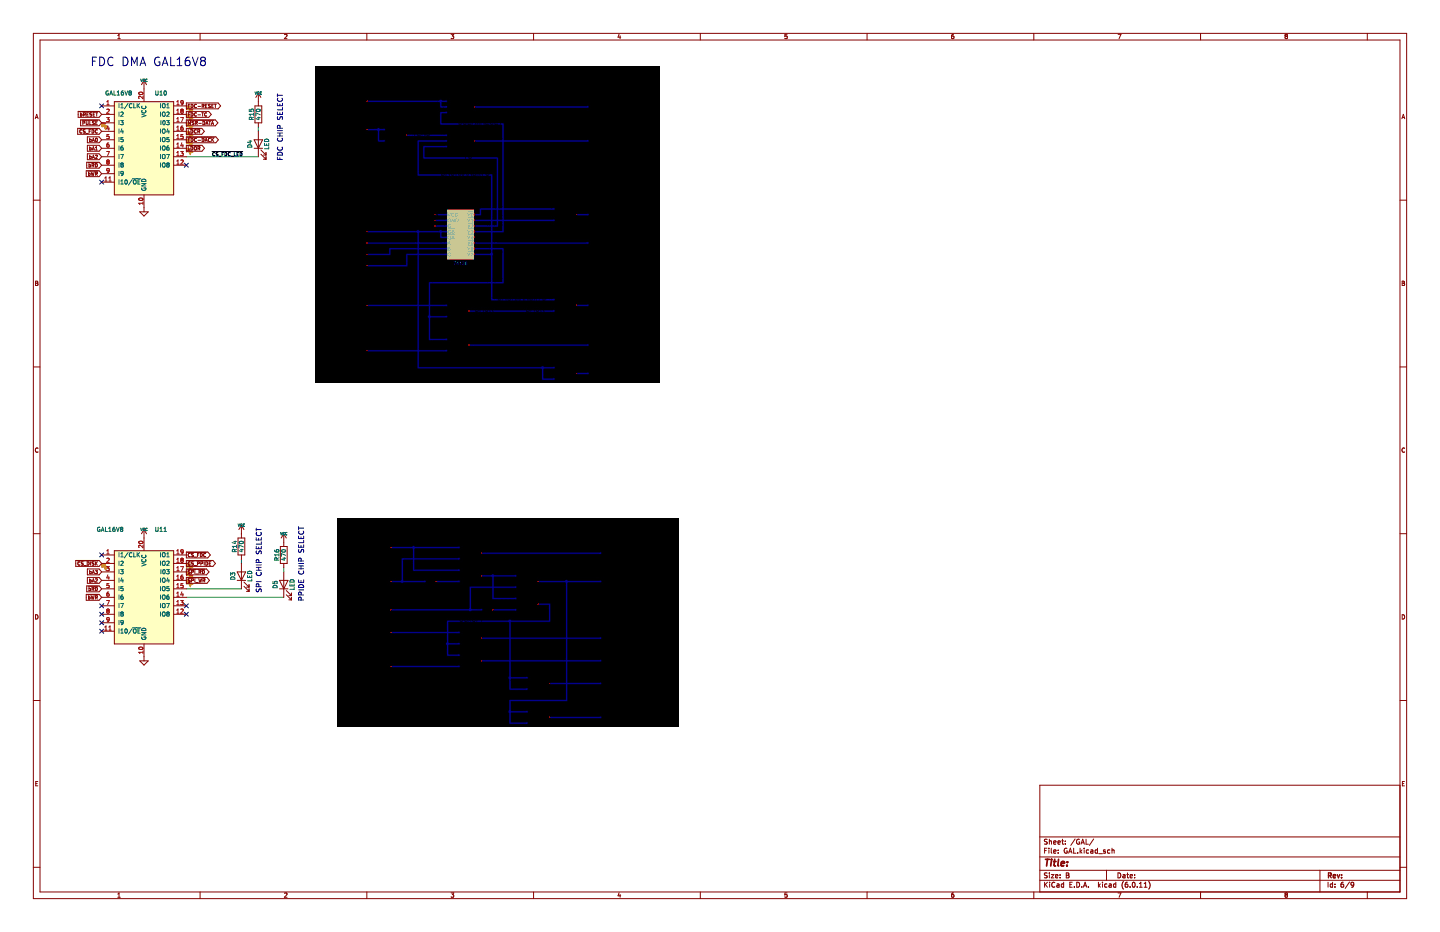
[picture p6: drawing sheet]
(kicad_sch (version 20211123) (generator eeschema)

 (paper "B")

 (lib_symbols
  (symbol "Device:LED" (pin_numbers hide) (pin_names (offset 1.016) hide) (in_bom yes) (on_board yes)
   (property "Reference" "D" (id 0) (at 0 2.54 0) (effects (font (size 1.27 1.27))))
   (property "Value" "LED" (id 1) (at 0 -2.54 0) (effects (font (size 1.27 1.27))))
   (property "Footprint" "" (id 2) (at 0 0 0) (effects (font (size 1.27 1.27)) hide))
   (property "Datasheet" "~" (id 3) (at 0 0 0) (effects (font (size 1.27 1.27)) hide))
   (symbol "LED_0_1"
    (polyline (pts (xy -1.27 -1.27) (xy -1.27 1.27)) (stroke (width 0.254) (type default) (color 0 0 0 0)) (fill (type none)))
    (polyline (pts (xy -1.27 0) (xy 1.27 0)) (stroke (width 0) (type default) (color 0 0 0 0)) (fill (type none)))
    (polyline (pts (xy 1.27 -1.27) (xy 1.27 1.27) (xy -1.27 0) (xy 1.27 -1.27)) (stroke (width 0.254) (type default) (color 0 0 0 0)) (fill (type none)))
    (polyline (pts (xy -3.048 -0.762) (xy -4.572 -2.286) (xy -3.81 -2.286) (xy -4.572 -2.286) (xy -4.572 -1.524)) (stroke (width 0) (type default) (color 0 0 0 0)) (fill (type none)))
    (polyline (pts (xy -1.778 -0.762) (xy -3.302 -2.286) (xy -2.54 -2.286) (xy -3.302 -2.286) (xy -3.302 -1.524)) (stroke (width 0) (type default) (color 0 0 0 0)) (fill (type none))))
   (symbol "LED_1_1"
    (pin passive line (at -3.81 0 0) (length 2.54) (name "K" (effects (font (size 1.27 1.27)))) (number "1" (effects (font (size 1.27 1.27)))))
    (pin passive line (at 3.81 0 180) (length 2.54) (name "A" (effects (font (size 1.27 1.27)))) (number "2" (effects (font (size 1.27 1.27)))))))
  (symbol "Device:R" (pin_numbers hide) (pin_names (offset 0)) (in_bom yes) (on_board yes)
   (property "Reference" "R" (id 0) (at 2.032 0 90) (effects (font (size 1.27 1.27))))
   (property "Value" "R" (id 1) (at 0 0 90) (effects (font (size 1.27 1.27))))
   (property "Footprint" "" (id 2) (at -1.778 0 90) (effects (font (size 1.27 1.27)) hide))
   (property "Datasheet" "~" (id 3) (at 0 0 0) (effects (font (size 1.27 1.27)) hide))
   (symbol "R_0_1"
    (rectangle (start -1.016 -2.54) (end 1.016 2.54) (stroke (width 0.254) (type default) (color 0 0 0 0)) (fill (type none))))
   (symbol "R_1_1"
    (pin passive line (at 0 3.81 270) (length 1.27) (name "~" (effects (font (size 1.27 1.27)))) (number "1" (effects (font (size 1.27 1.27)))))
    (pin passive line (at 0 -3.81 90) (length 1.27) (name "~" (effects (font (size 1.27 1.27)))) (number "2" (effects (font (size 1.27 1.27)))))))
  (symbol "Logic_Programmable:GAL16V8" (pin_names (offset 1.016)) (in_bom yes) (on_board yes)
   (property "Reference" "U" (id 0) (at -8.89 16.51 0) (effects (font (size 1.27 1.27)) (justify left)))
   (property "Value" "GAL16V8" (id 1) (at 1.27 16.51 0) (effects (font (size 1.27 1.27)) (justify left)))
   (property "Footprint" "" (id 2) (at 0 0 0) (effects (font (size 1.27 1.27)) hide))
   (property "Datasheet" "" (id 3) (at 0 0 0) (effects (font (size 1.27 1.27)) hide))
   (symbol "GAL16V8_0_0"
    (pin power_in line (at 0 -17.78 90) (length 3.81) (name "GND" (effects (font (size 1.27 1.27)))) (number "10" (effects (font (size 1.27 1.27)))))
    (pin power_in line (at 0 17.78 270) (length 3.81) (name "VCC" (effects (font (size 1.27 1.27)))) (number "20" (effects (font (size 1.27 1.27))))))
   (symbol "GAL16V8_0_1"
    (rectangle (start -8.89 13.97) (end 8.89 -13.97) (stroke (width 0.254) (type default) (color 0 0 0 0)) (fill (type background))))
   (symbol "GAL16V8_1_1"
    (pin input line (at -12.7 12.7 0) (length 3.81) (name "I1/CLK" (effects (font (size 1.27 1.27)))) (number "1" (effects (font (size 1.27 1.27)))))
    (pin input line (at -12.7 -10.16 0) (length 3.81) (name "I10/~{OE}" (effects (font (size 1.27 1.27)))) (number "11" (effects (font (size 1.27 1.27)))))
    (pin tri_state line (at 12.7 -5.08 180) (length 3.81) (name "IO8" (effects (font (size 1.27 1.27)))) (number "12" (effects (font (size 1.27 1.27)))))
    (pin tri_state line (at 12.7 -2.54 180) (length 3.81) (name "IO7" (effects (font (size 1.27 1.27)))) (number "13" (effects (font (size 1.27 1.27)))))
    (pin tri_state line (at 12.7 0 180) (length 3.81) (name "IO6" (effects (font (size 1.27 1.27)))) (number "14" (effects (font (size 1.27 1.27)))))
    (pin tri_state line (at 12.7 2.54 180) (length 3.81) (name "IO5" (effects (font (size 1.27 1.27)))) (number "15" (effects (font (size 1.27 1.27)))))
    (pin tri_state line (at 12.7 5.08 180) (length 3.81) (name "IO4" (effects (font (size 1.27 1.27)))) (number "16" (effects (font (size 1.27 1.27)))))
    (pin tri_state line (at 12.7 7.62 180) (length 3.81) (name "I03" (effects (font (size 1.27 1.27)))) (number "17" (effects (font (size 1.27 1.27)))))
    (pin tri_state line (at 12.7 10.16 180) (length 3.81) (name "IO2" (effects (font (size 1.27 1.27)))) (number "18" (effects (font (size 1.27 1.27)))))
    (pin tri_state line (at 12.7 12.7 180) (length 3.81) (name "IO1" (effects (font (size 1.27 1.27)))) (number "19" (effects (font (size 1.27 1.27)))))
    (pin input line (at -12.7 10.16 0) (length 3.81) (name "I2" (effects (font (size 1.27 1.27)))) (number "2" (effects (font (size 1.27 1.27)))))
    (pin input line (at -12.7 7.62 0) (length 3.81) (name "I3" (effects (font (size 1.27 1.27)))) (number "3" (effects (font (size 1.27 1.27)))))
    (pin input line (at -12.7 5.08 0) (length 3.81) (name "I4" (effects (font (size 1.27 1.27)))) (number "4" (effects (font (size 1.27 1.27)))))
    (pin input line (at -12.7 2.54 0) (length 3.81) (name "I5" (effects (font (size 1.27 1.27)))) (number "5" (effects (font (size 1.27 1.27)))))
    (pin input line (at -12.7 0 0) (length 3.81) (name "I6" (effects (font (size 1.27 1.27)))) (number "6" (effects (font (size 1.27 1.27)))))
    (pin input line (at -12.7 -2.54 0) (length 3.81) (name "I7" (effects (font (size 1.27 1.27)))) (number "7" (effects (font (size 1.27 1.27)))))
    (pin input line (at -12.7 -5.08 0) (length 3.81) (name "I8" (effects (font (size 1.27 1.27)))) (number "8" (effects (font (size 1.27 1.27)))))
    (pin input line (at -12.7 -7.62 0) (length 3.81) (name "I9" (effects (font (size 1.27 1.27)))) (number "9" (effects (font (size 1.27 1.27)))))))
  (symbol "power:GND" (power) (pin_names (offset 0)) (in_bom yes) (on_board yes)
   (property "Reference" "#PWR" (id 0) (at 0 -6.35 0) (effects (font (size 1.27 1.27)) hide))
   (property "Value" "GND" (id 1) (at 0 -3.81 0) (effects (font (size 1.27 1.27))))
   (property "Footprint" "" (id 2) (at 0 0 0) (effects (font (size 1.27 1.27)) hide))
   (property "Datasheet" "" (id 3) (at 0 0 0) (effects (font (size 1.27 1.27)) hide))
   (symbol "GND_0_1"
    (polyline (pts (xy 0 0) (xy 0 -1.27) (xy 1.27 -1.27) (xy 0 -2.54) (xy -1.27 -1.27) (xy 0 -1.27)) (stroke (width 0) (type default) (color 0 0 0 0)) (fill (type none))))
   (symbol "GND_1_1"
    (pin power_in line (at 0 0 270) (length 0) hide (name "GND" (effects (font (size 1.27 1.27)))) (number "1" (effects (font (size 1.27 1.27)))))))
  (symbol "power:VCC" (power) (pin_names (offset 0)) (in_bom yes) (on_board yes)
   (property "Reference" "#PWR" (id 0) (at 0 -3.81 0) (effects (font (size 1.27 1.27)) hide))
   (property "Value" "VCC" (id 1) (at 0 3.81 0) (effects (font (size 1.27 1.27))))
   (property "Footprint" "" (id 2) (at 0 0 0) (effects (font (size 1.27 1.27)) hide))
   (property "Datasheet" "" (id 3) (at 0 0 0) (effects (font (size 1.27 1.27)) hide))
   (symbol "VCC_0_1"
    (polyline (pts (xy -0.762 1.27) (xy 0 2.54)) (stroke (width 0) (type default) (color 0 0 0 0)) (fill (type none)))
    (polyline (pts (xy 0 0) (xy 0 2.54)) (stroke (width 0) (type default) (color 0 0 0 0)) (fill (type none)))
    (polyline (pts (xy 0 2.54) (xy 0.762 1.27)) (stroke (width 0) (type default) (color 0 0 0 0)) (fill (type none))))
   (symbol "VCC_1_1"
    (pin power_in line (at 0 0 90) (length 0) hide (name "VCC" (effects (font (size 1.27 1.27)))) (number "1" (effects (font (size 1.27 1.27))))))))


 (no_connect (at 55.88 181.61))
 (no_connect (at 30.48 54.61))
 (no_connect (at 30.48 31.75))
 (no_connect (at 55.88 184.15))
 (no_connect (at 30.48 189.23))
 (no_connect (at 30.48 184.15))
 (no_connect (at 30.48 186.69))
 (no_connect (at 30.48 181.61))
 (no_connect (at 55.88 49.53))
 (no_connect (at 30.48 166.37))

 (wire (pts (xy 55.88 176.53) (xy 72.39 176.53)) (stroke (width 0) (type default) (color 0 0 0 0)))
 (wire (pts (xy 85.09 171.45) (xy 85.09 170.18)) (stroke (width 0) (type default) (color 0 0 0 0)))
 (wire (pts (xy 55.88 46.99) (xy 77.47 46.99)) (stroke (width 0) (type default) (color 0 0 0 0)))
 (wire (pts (xy 72.39 168.91) (xy 72.39 167.64)) (stroke (width 0) (type default) (color 0 0 0 0)))
 (wire (pts (xy 77.47 39.37) (xy 77.47 38.1)) (stroke (width 0) (type default) (color 0 0 0 0)))
 (wire (pts (xy 55.88 179.07) (xy 85.09 179.07)) (stroke (width 0) (type default) (color 0 0 0 0)))

 (image (at 152.4 186.69)
  (data))
 (image (at 146.05 67.31)
  (data))

 (text "PPIDE CHIP SELECT" (at 91.44 180.34 90) (effects (font (size 1.524 1.524)) (justify left bottom)))
 (text "FDC DMA GAL16V8" (at 62.23 20.32 180) (effects (font (size 2.54 2.54)) (justify right bottom)))
 (text "SPI CHIP SELECT" (at 78.74 177.8 90) (effects (font (size 1.524 1.524)) (justify left bottom)))
 (text "FDC CHIP SELECT" (at 85.09 48.26 90) (effects (font (size 1.524 1.524)) (justify left bottom)))

 (label "~{CS_FDC_LED}" (at 63.5 46.99 0) (effects (font (size 1.016 1.016)) (justify left bottom)))

 (global_label "~{CS_DISK}" (shape input) (at 30.48 168.91 180) (fields_autoplaced) (effects (font (size 1.016 1.016)) (justify right))
  (property "Intersheet References" "${INTERSHEET_REFS}" (id 0) (at 22.3796 168.8465 0) (effects (font (size 1.016 1.016)) (justify right) hide)))
 (global_label "~{bRESET}" (shape input) (at 30.48 34.29 180) (fields_autoplaced) (effects (font (size 1.016 1.016)) (justify right))
  (property "Intersheet References" "${INTERSHEET_REFS}" (id 0) (at 23.1053 34.2265 0) (effects (font (size 1.016 1.016)) (justify right) hide)))
 (global_label "FDC-TC" (shape output) (at 55.88 34.29 0) (fields_autoplaced) (effects (font (size 1.016 1.016)) (justify left))
  (property "Intersheet References" "${INTERSHEET_REFS}" (id 0) (at 63.6902 34.2265 0) (effects (font (size 1.016 1.016)) (justify left) hide)))
 (global_label "bA1" (shape input) (at 30.48 44.45 180) (fields_autoplaced) (effects (font (size 1.016 1.016)) (justify right))
  (property "Intersheet References" "${INTERSHEET_REFS}" (id 0) (at 25.863 44.3865 0) (effects (font (size 1.016 1.016)) (justify right) hide)))
 (global_label "~{bWR}" (shape input) (at 30.48 52.07 180) (fields_autoplaced) (effects (font (size 1.016 1.016)) (justify right))
  (property "Intersheet References" "${INTERSHEET_REFS}" (id 0) (at 25.5243 52.0065 0) (effects (font (size 1.016 1.016)) (justify right) hide)))
 (global_label "~{LDOR}" (shape output) (at 55.88 44.45 0) (fields_autoplaced) (effects (font (size 1.016 1.016)) (justify left))
  (property "Intersheet References" "${INTERSHEET_REFS}" (id 0) (at 61.6582 44.3865 0) (effects (font (size 1.016 1.016)) (justify left) hide)))
 (global_label "bA2" (shape input) (at 30.48 173.99 180) (fields_autoplaced) (effects (font (size 1.016 1.016)) (justify right))
  (property "Intersheet References" "${INTERSHEET_REFS}" (id 0) (at 25.863 173.9265 0) (effects (font (size 1.016 1.016)) (justify right) hide)))
 (global_label "~{SPI_WR}" (shape output) (at 55.88 173.99 0) (fields_autoplaced) (effects (font (size 1.016 1.016)) (justify left))
  (property "Intersheet References" "${INTERSHEET_REFS}" (id 0) (at 63.158 173.9265 0) (effects (font (size 1.016 1.016)) (justify left) hide)))
 (global_label "~{bRD}" (shape input) (at 30.48 49.53 180) (fields_autoplaced) (effects (font (size 1.016 1.016)) (justify right))
  (property "Intersheet References" "${INTERSHEET_REFS}" (id 0) (at 25.6695 49.4665 0) (effects (font (size 1.016 1.016)) (justify right) hide)))
 (global_label "~{CS_FDC}" (shape output) (at 55.88 166.37 0) (fields_autoplaced) (effects (font (size 1.016 1.016)) (justify left))
  (property "Intersheet References" "${INTERSHEET_REFS}" (id 0) (at 63.3999 166.3065 0) (effects (font (size 1.016 1.016)) (justify left) hide)))
 (global_label "~{PULSE}" (shape input) (at 30.48 36.83 180) (fields_autoplaced) (effects (font (size 1.016 1.016)) (justify right))
  (property "Intersheet References" "${INTERSHEET_REFS}" (id 0) (at 23.831 36.8935 0) (effects (font (size 1.016 1.016)) (justify right) hide)))
 (global_label "~{bWR}" (shape input) (at 30.48 179.07 180) (fields_autoplaced) (effects (font (size 1.016 1.016)) (justify right))
  (property "Intersheet References" "${INTERSHEET_REFS}" (id 0) (at 25.5243 179.0065 0) (effects (font (size 1.016 1.016)) (justify right) hide)))
 (global_label "~{bRD}" (shape input) (at 30.48 176.53 180) (fields_autoplaced) (effects (font (size 1.016 1.016)) (justify right))
  (property "Intersheet References" "${INTERSHEET_REFS}" (id 0) (at 25.6695 176.4665 0) (effects (font (size 1.016 1.016)) (justify right) hide)))
 (global_label "FDC-RESET" (shape output) (at 55.88 31.75 0) (fields_autoplaced) (effects (font (size 1.016 1.016)) (justify left))
  (property "Intersheet References" "${INTERSHEET_REFS}" (id 0) (at 66.4963 31.6865 0) (effects (font (size 1.016 1.016)) (justify left) hide)))
 (global_label "~{LDCR}" (shape output) (at 55.88 39.37 0) (fields_autoplaced) (effects (font (size 1.016 1.016)) (justify left))
  (property "Intersheet References" "${INTERSHEET_REFS}" (id 0) (at 61.6098 39.3065 0) (effects (font (size 1.016 1.016)) (justify left) hide)))
 (global_label "bA0" (shape input) (at 30.48 41.91 180) (fields_autoplaced) (effects (font (size 1.016 1.016)) (justify right))
  (property "Intersheet References" "${INTERSHEET_REFS}" (id 0) (at 25.863 41.8465 0) (effects (font (size 1.016 1.016)) (justify right) hide)))
 (global_label "~{CS_PPIDE}" (shape output) (at 55.88 168.91 0) (fields_autoplaced) (effects (font (size 1.016 1.016)) (justify left))
  (property "Intersheet References" "${INTERSHEET_REFS}" (id 0) (at 64.9481 168.8465 0) (effects (font (size 1.016 1.016)) (justify left) hide)))
 (global_label "bA3" (shape input) (at 30.48 171.45 180) (fields_autoplaced) (effects (font (size 1.016 1.016)) (justify right))
  (property "Intersheet References" "${INTERSHEET_REFS}" (id 0) (at 25.863 171.3865 0) (effects (font (size 1.016 1.016)) (justify right) hide)))
 (global_label "~{FDC-DACK}" (shape output) (at 55.88 41.91 0) (fields_autoplaced) (effects (font (size 1.016 1.016)) (justify left))
  (property "Intersheet References" "${INTERSHEET_REFS}" (id 0) (at 65.8189 41.8465 0) (effects (font (size 1.016 1.016)) (justify left) hide)))
 (global_label "~{SPI_RD}" (shape output) (at 55.88 171.45 0) (fields_autoplaced) (effects (font (size 1.016 1.016)) (justify left))
  (property "Intersheet References" "${INTERSHEET_REFS}" (id 0) (at 63.0128 171.3865 0) (effects (font (size 1.016 1.016)) (justify left) hide)))
 (global_label "~{MSR-DATA}" (shape output) (at 55.88 36.83 0) (fields_autoplaced) (effects (font (size 1.016 1.016)) (justify left))
  (property "Intersheet References" "${INTERSHEET_REFS}" (id 0) (at 65.6738 36.7665 0) (effects (font (size 1.016 1.016)) (justify left) hide)))
 (global_label "~{CS_FDC}" (shape input) (at 30.48 39.37 180) (fields_autoplaced) (effects (font (size 1.016 1.016)) (justify right))
  (property "Intersheet References" "${INTERSHEET_REFS}" (id 0) (at 22.9601 39.3065 0) (effects (font (size 1.016 1.016)) (justify right) hide)))
 (global_label "bA2" (shape input) (at 30.48 46.99 180) (fields_autoplaced) (effects (font (size 1.016 1.016)) (justify right))
  (property "Intersheet References" "${INTERSHEET_REFS}" (id 0) (at 25.863 46.9265 0) (effects (font (size 1.016 1.016)) (justify right) hide)))

 (symbol (lib_id "power:GND") (at 43.18 62.23 0) (unit 1) (in_bom yes) (on_board yes)
  (property "Reference" "#PWR029" (id 0) (at 43.18 62.23 0) (effects (font (size 0.762 0.762)) hide))
  (property "Value" "GND" (id 1) (at 43.18 64.008 0) (effects (font (size 0.762 0.762)) hide))
  (property "Footprint" "" (id 2) (at 43.18 62.23 0) (effects (font (size 1.27 1.27)) hide))
  (property "Datasheet" "" (id 3) (at 43.18 62.23 0) (effects (font (size 1.27 1.27)) hide)) (pin "1"))

 (symbol (lib_id "power:VCC") (at 77.47 30.48 0) (unit 1) (in_bom yes) (on_board yes)
  (property "Reference" "#PWR033" (id 0) (at 77.47 27.94 0) (effects (font (size 0.762 0.762)) hide))
  (property "Value" "VCC" (id 1) (at 77.47 27.94 0) (effects (font (size 0.762 0.762))))
  (property "Footprint" "" (id 2) (at 77.47 30.48 0) (effects (font (size 1.524 1.524)) hide))
  (property "Datasheet" "" (id 3) (at 77.47 30.48 0) (effects (font (size 1.524 1.524)) hide)) (pin "1"))

 (symbol (lib_id "Logic_Programmable:GAL16V8") (at 43.18 44.45 0) (unit 1) (in_bom yes) (on_board yes)
  (property "Reference" "U10" (id 0) (at 48.26 27.94 0))
  (property "Value" "GAL16V8" (id 1) (at 35.56 27.94 0))
  (property "Footprint" "Package_DIP:DIP-20_W7.62mm" (id 2) (at 43.18 44.45 0) (effects (font (size 1.27 1.27)) hide))
  (property "Datasheet" "" (id 3) (at 43.18 44.45 0) (effects (font (size 1.27 1.27)) hide)) (pin "10") (pin "20") (pin "1") (pin "11") (pin "12") (pin "13") (pin "14") (pin "15") (pin "16") (pin "17") (pin "18") (pin "19") (pin "2") (pin "3") (pin "4") (pin "5") (pin "6") (pin "7") (pin "8") (pin "9"))

 (symbol (lib_id "power:VCC") (at 85.09 162.56 0) (unit 1) (in_bom yes) (on_board yes)
  (property "Reference" "#PWR034" (id 0) (at 85.09 160.02 0) (effects (font (size 0.762 0.762)) hide))
  (property "Value" "VCC" (id 1) (at 85.09 160.02 0) (effects (font (size 0.762 0.762))))
  (property "Footprint" "" (id 2) (at 85.09 162.56 0) (effects (font (size 1.524 1.524)) hide))
  (property "Datasheet" "" (id 3) (at 85.09 162.56 0) (effects (font (size 1.524 1.524)) hide)) (pin "1"))

 (symbol (lib_id "Device:LED") (at 85.09 175.26 90) (unit 1) (in_bom yes) (on_board yes)
  (property "Reference" "D5" (id 0) (at 82.55 175.26 0))
  (property "Value" "LED" (id 1) (at 87.63 175.26 0))
  (property "Footprint" "LED_THT:LED_D3.0mm_Horizontal_O3.81mm_Z2.0mm" (id 2) (at 85.09 175.26 0) (effects (font (size 1.27 1.27)) hide))
  (property "Datasheet" "~" (id 3) (at 85.09 175.26 0) (effects (font (size 1.27 1.27)) hide)) (pin "1") (pin "2"))

 (symbol (lib_id "power:VCC") (at 72.39 160.02 0) (unit 1) (in_bom yes) (on_board yes)
  (property "Reference" "#PWR032" (id 0) (at 72.39 157.48 0) (effects (font (size 0.762 0.762)) hide))
  (property "Value" "VCC" (id 1) (at 72.39 157.48 0) (effects (font (size 0.762 0.762))))
  (property "Footprint" "" (id 2) (at 72.39 160.02 0) (effects (font (size 1.524 1.524)) hide))
  (property "Datasheet" "" (id 3) (at 72.39 160.02 0) (effects (font (size 1.524 1.524)) hide)) (pin "1"))

 (symbol (lib_id "Device:R") (at 85.09 166.37 180) (unit 1) (in_bom yes) (on_board yes)
  (property "Reference" "R16" (id 0) (at 83.058 166.37 90))
  (property "Value" "470" (id 1) (at 85.09 166.37 90))
  (property "Footprint" "Resistor_THT:R_Axial_DIN0207_L6.3mm_D2.5mm_P7.62mm_Horizontal" (id 2) (at 86.868 166.37 90) (effects (font (size 1.27 1.27)) hide))
  (property "Datasheet" "~" (id 3) (at 85.09 166.37 0) (effects (font (size 1.27 1.27)) hide)) (pin "1") (pin "2"))

 (symbol (lib_id "Device:R") (at 77.47 34.29 180) (unit 1) (in_bom yes) (on_board yes)
  (property "Reference" "R15" (id 0) (at 75.438 34.29 90))
  (property "Value" "470" (id 1) (at 77.47 34.29 90))
  (property "Footprint" "Resistor_THT:R_Axial_DIN0207_L6.3mm_D2.5mm_P7.62mm_Horizontal" (id 2) (at 79.248 34.29 90) (effects (font (size 1.27 1.27)) hide))
  (property "Datasheet" "~" (id 3) (at 77.47 34.29 0) (effects (font (size 1.27 1.27)) hide)) (pin "1") (pin "2"))

 (symbol (lib_id "power:VCC") (at 43.18 26.67 0) (unit 1) (in_bom yes) (on_board yes)
  (property "Reference" "#PWR028" (id 0) (at 43.18 24.13 0) (effects (font (size 0.762 0.762)) hide))
  (property "Value" "VCC" (id 1) (at 43.18 24.13 0) (effects (font (size 0.762 0.762))))
  (property "Footprint" "" (id 2) (at 43.18 26.67 0) (effects (font (size 1.27 1.27)) hide))
  (property "Datasheet" "" (id 3) (at 43.18 26.67 0) (effects (font (size 1.27 1.27)) hide)) (pin "1"))

 (symbol (lib_id "Device:LED") (at 72.39 172.72 90) (unit 1) (in_bom yes) (on_board yes)
  (property "Reference" "D3" (id 0) (at 69.85 172.72 0))
  (property "Value" "LED" (id 1) (at 74.93 172.72 0))
  (property "Footprint" "LED_THT:LED_D3.0mm_Horizontal_O3.81mm_Z2.0mm" (id 2) (at 72.39 172.72 0) (effects (font (size 1.27 1.27)) hide))
  (property "Datasheet" "~" (id 3) (at 72.39 172.72 0) (effects (font (size 1.27 1.27)) hide)) (pin "1") (pin "2"))

 (symbol (lib_id "Logic_Programmable:GAL16V8") (at 43.18 179.07 0) (unit 1) (in_bom yes) (on_board yes)
  (property "Reference" "U11" (id 0) (at 48.26 158.75 0))
  (property "Value" "GAL16V8" (id 1) (at 33.02 158.75 0))
  (property "Footprint" "Package_DIP:DIP-20_W7.62mm" (id 2) (at 43.18 179.07 0) (effects (font (size 1.27 1.27)) hide))
  (property "Datasheet" "" (id 3) (at 43.18 179.07 0) (effects (font (size 1.27 1.27)) hide)) (pin "10") (pin "20") (pin "1") (pin "11") (pin "12") (pin "13") (pin "14") (pin "15") (pin "16") (pin "17") (pin "18") (pin "19") (pin "2") (pin "3") (pin "4") (pin "5") (pin "6") (pin "7") (pin "8") (pin "9"))

 (symbol (lib_id "Device:R") (at 72.39 163.83 180) (unit 1) (in_bom yes) (on_board yes)
  (property "Reference" "R14" (id 0) (at 70.358 163.83 90))
  (property "Value" "470" (id 1) (at 72.39 163.83 90))
  (property "Footprint" "Resistor_THT:R_Axial_DIN0207_L6.3mm_D2.5mm_P7.62mm_Horizontal" (id 2) (at 74.168 163.83 90) (effects (font (size 1.27 1.27)) hide))
  (property "Datasheet" "~" (id 3) (at 72.39 163.83 0) (effects (font (size 1.27 1.27)) hide)) (pin "1") (pin "2"))

 (symbol (lib_id "Device:LED") (at 77.47 43.18 90) (unit 1) (in_bom yes) (on_board yes)
  (property "Reference" "D4" (id 0) (at 74.93 43.18 0))
  (property "Value" "LED" (id 1) (at 80.01 43.18 0))
  (property "Footprint" "LED_THT:LED_D3.0mm_Horizontal_O3.81mm_Z2.0mm" (id 2) (at 77.47 43.18 0) (effects (font (size 1.27 1.27)) hide))
  (property "Datasheet" "~" (id 3) (at 77.47 43.18 0) (effects (font (size 1.27 1.27)) hide)) (pin "1") (pin "2"))

 (symbol (lib_id "power:GND") (at 43.18 196.85 0) (unit 1) (in_bom yes) (on_board yes)
  (property "Reference" "#PWR031" (id 0) (at 43.18 196.85 0) (effects (font (size 0.762 0.762)) hide))
  (property "Value" "GND" (id 1) (at 43.18 198.628 0) (effects (font (size 0.762 0.762)) hide))
  (property "Footprint" "" (id 2) (at 43.18 196.85 0) (effects (font (size 1.524 1.524)) hide))
  (property "Datasheet" "" (id 3) (at 43.18 196.85 0) (effects (font (size 1.524 1.524)) hide)) (pin "1"))

 (symbol (lib_id "power:VCC") (at 43.18 161.29 0) (unit 1) (in_bom yes) (on_board yes)
  (property "Reference" "#PWR030" (id 0) (at 43.18 158.75 0) (effects (font (size 0.762 0.762)) hide))
  (property "Value" "VCC" (id 1) (at 43.18 158.75 0) (effects (font (size 0.762 0.762))))
  (property "Footprint" "" (id 2) (at 43.18 161.29 0) (effects (font (size 1.524 1.524)) hide))
  (property "Datasheet" "" (id 3) (at 43.18 161.29 0) (effects (font (size 1.524 1.524)) hide)) (pin "1")))
